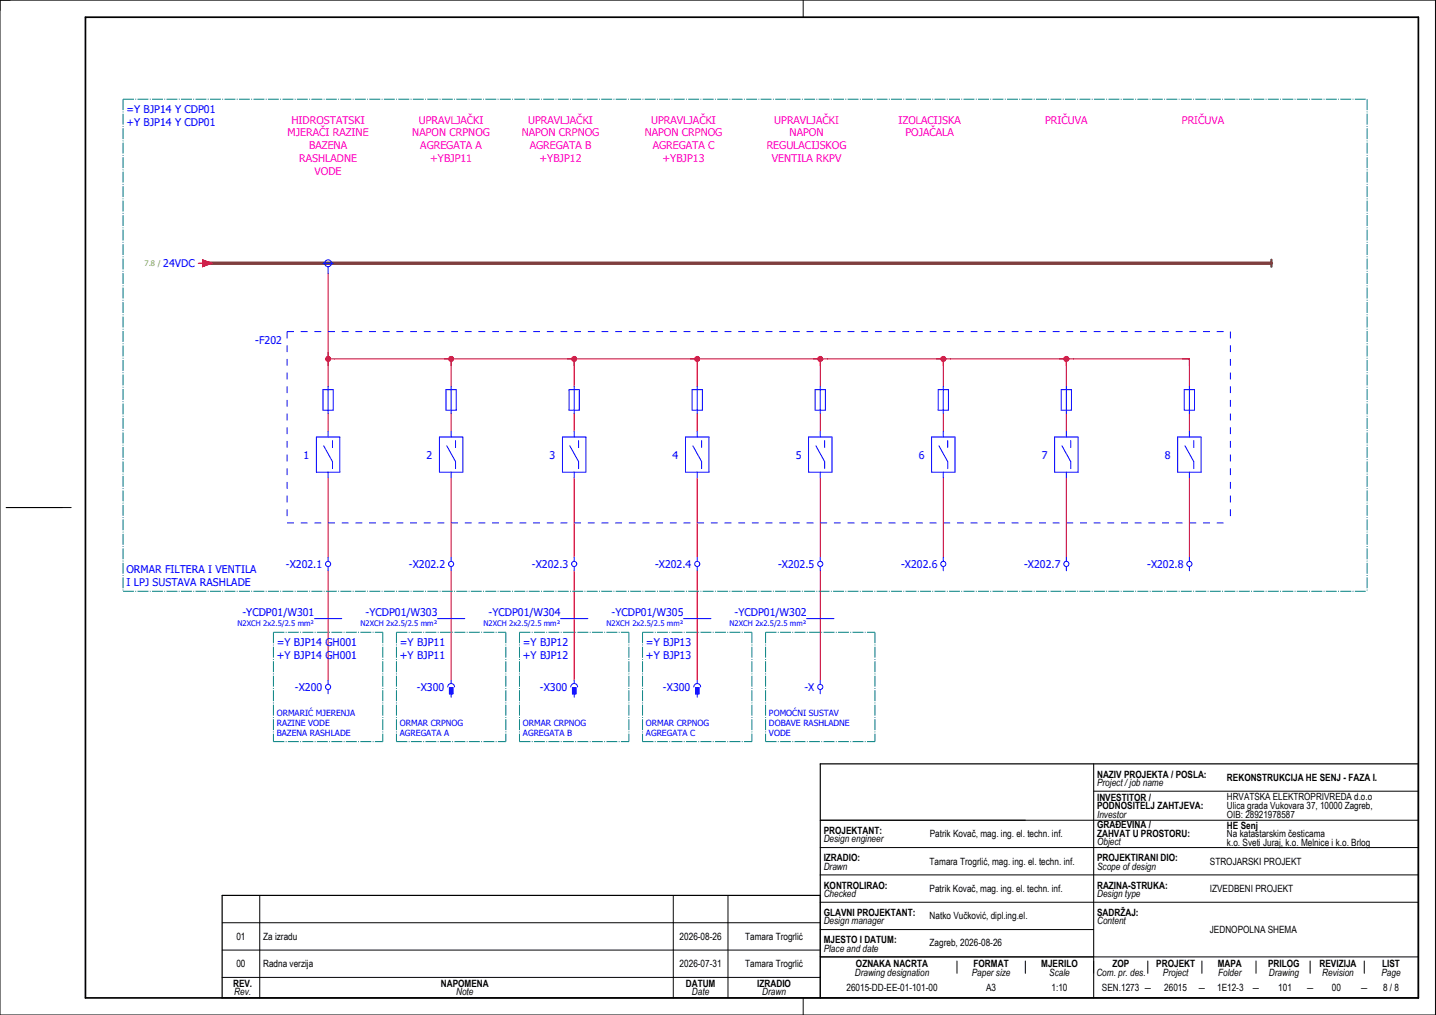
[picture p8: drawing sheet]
<svg xmlns="http://www.w3.org/2000/svg" width="420mm" height="297mm" viewBox="0 0 420 297" stroke-linecap="round" stroke-linejoin="round" font-family="sans-serif">
<g fill="none" stroke="#000" stroke-width=".29">
<path d="M0 0h420v297h-420zM235 0v5M1.8 148.5h19M320 231.5h95M320 223.5v68.5M415 223.5v68.5h-350M240 240h175M240 256h175M240 248h175M65 278h175M65 270h175M76 262v30"/>
<path d="M197 262v30M213 262v30M240 262v30M240 272h80M240 264h175M65 286h175M235 292v5M240 280h175M280 281.2v3.6M300 281.2v3.6M335.8 281.2v3.6M351.7 281.2v3.6"/>
<path d="M367.5 281.2v3.6M383.3 281.2v3.6M399.2 281.2v3.6"/>
</g>
<path d="M415 223.5h-175v68.5M240 262h-175v30" fill="none" stroke="#000" stroke-width=".35"/>
<path d="M25 5h390v287h-390z" fill="none" stroke="#000" stroke-width=".5"/>
<g fill="none" stroke="#f00" stroke-width=".29">
<path d="M96 80v33M98 105h70v8M132 105v8M170 105h34v8M206 105h34v8M242 105h34v8M278 105h34v8M314 105h34v8M96 121v5.2M96 139.9v23.1M132 121v5.2M132 139.9v23.1"/>
<path d="M168 121v5.2M168 139.9v23.1M204 121v5.2M204 139.9v23.1M240 121v5.2M240 139.9v23.1M276 121v5.2M276 139.9v23.1M312 121v5.2M312 139.9v23.1M348 121v5.2M348 139.9v23.1"/>
<path d="M96 167v32M132 167v32M168 167v32M204 167v32M240 167v32"/>
</g>
<path d="M60 77h312" fill="none" stroke="#7f3f3f" stroke-width="1"/>
<circle cx="132" cy="105" r=".88" fill="#f00"/>
<path d="M166 105h4M168 105v2" fill="none" stroke="#f00" stroke-width=".29"/>
<circle cx="168" cy="105" r=".88" fill="#f00"/>
<path d="M202 105h4M204 105v2" fill="none" stroke="#f00" stroke-width=".29"/>
<circle cx="204" cy="105" r=".88" fill="#f00"/>
<path d="M96 103v4M96 105h2" fill="none" stroke="#f00" stroke-width=".29"/>
<circle cx="96" cy="105" r=".87" fill="#f00"/>
<path d="M238 105h4M240 105v2" fill="none" stroke="#f00" stroke-width=".29"/>
<circle cx="240" cy="105" r=".87" fill="#f00"/>
<path d="M274 105h4M276 105v2" fill="none" stroke="#f00" stroke-width=".29"/>
<circle cx="276" cy="105" r=".88" fill="#f00"/>
<path d="M310 105h4M312 105v2" fill="none" stroke="#f00" stroke-width=".29"/>
<circle cx="312" cy="105" r=".88" fill="#f00"/>
<path d="M58 77h1.3M59.3 76l2.7 1-2.7 1zM346 105h2v2" fill="none" stroke="#f00" stroke-width=".29"/>
<path d="M372 76v2" fill="none" stroke="#7f3f3f" stroke-width=".7"/>
<g fill="none" stroke="#00f" stroke-width=".29">
<path d="M94.5 77h3M96 78v2M94.5 114h3v6h-3zM96 113v8M130.5 114h3v6h-3zM132 113v8M166.5 114h3v6h-3zM168 113v8M202.5 114h3v6h-3zM204 113v8M238.5 114h3v6h-3zM240 113v8"/>
<path d="M274.5 114h3v6h-3zM276 113v8M310.5 114h3v6h-3zM312 113v8M346.5 114h3v6h-3zM348 113v8M92.6 127.9h6.8v10.3h-6.8zM94.7 130.5l2.6 4.6v2.1M96 126.2v1.7M96 138.2v1.7M97.3 128.9v2.1M128.6 127.9h6.8v10.3h-6.8z"/>
<path d="M130.7 130.5l2.6 4.6v2.1M132 126.2v1.7M132 138.2v1.7M133.3 128.9v2.1M164.6 127.9h6.8v10.3h-6.8zM166.7 130.5l2.6 4.6v2.1M168 126.2v1.7M168 138.2v1.7M169.3 128.9v2.1M200.6 127.9h6.8v10.3h-6.8zM202.7 130.5l2.6 4.6v2.1M204 126.2v1.7"/>
<path d="M204 138.2v1.7M205.3 128.9v2.1M236.6 127.9h6.8v10.3h-6.8zM238.7 130.5l2.6 4.6v2.1M240 126.2v1.7M240 138.2v1.7M241.3 128.9v2.1M272.6 127.9h6.8v10.3h-6.8zM274.7 130.5l2.6 4.6v2.1M276 126.2v1.7M276 138.2v1.7M277.3 128.9v2.1"/>
<path d="M308.6 127.9h6.8v10.3h-6.8zM310.7 130.5l2.6 4.6v2.1M312 126.2v1.7M312 138.2v1.7M313.3 128.9v2.1M344.6 127.9h6.8v10.3h-6.8zM346.7 130.5l2.6 4.6v2.1M348 126.2v1.7M348 138.2v1.7M349.3 128.9v2.1M96 163v1.3M96 165.8v1.2"/>
<path d="M132 163v1.3M132 165.8v1.2M168 163v1.3M168 165.8v1.2M204 163v1.3M204 165.8v1.2M240 163v1.3M240 165.8v1.2M276 163v1.3M276 165.8v1.2M312 163v1.3M312 165.8v1.2"/>
<path d="M348 163v1.3M348 165.8v1.2M92 181h8M96 199v1.3M128 181h8M132 199v1M164 181h8M168 199v1M200 181h8M204 199v1M236 181h8M240 199v1.3"/>
<path d="M96 201.8v1.2M131 201a1 1 0 0 1 1-1 1 1 0 0 1 1 1M131.5 201.2h1v1.8h-1zM132 203v1M167 201a1 1 0 0 1 1-1 1 1 0 0 1 1 1M167.5 201.2h1v1.8h-1zM168 203v1M203 201a1 1 0 0 1 1-1 1 1 0 0 1 1 1M203.5 201.2h1v1.8h-1zM204 203v1M240 201.8v1.2"/>
<circle cx="96" cy="77" r="1"/>
<circle cx="96" cy="165" r=".75"/>
<circle cx="132" cy="165" r=".75"/>
<circle cx="168" cy="165" r=".75"/>
<circle cx="204" cy="165" r=".75"/>
<circle cx="240" cy="165" r=".75"/>
<circle cx="276" cy="165" r=".75"/>
<circle cx="312" cy="165" r=".75"/>
<circle cx="348" cy="165" r=".75"/>
<circle cx="96" cy="201" r=".75"/>
<circle cx="240" cy="201" r=".75"/>
</g>
<path d="M84 97h276M84 97v56M360 97v56M84 153h276" fill="none" stroke="#00f" stroke-width=".29" stroke-dasharray="2 2" stroke-linecap="butt"/>
<g fill="none" stroke="#007f7f" stroke-width=".29" stroke-dasharray="3.2 .4 .3 .4" stroke-linecap="butt">
<path d="M36 29h364M36 29v144M400 29v144M36 173h364M80 185h32M80 185v32M112 185v32M116 185h32M116 185v32M148 185v32M152 185h32M152 185v32"/>
<path d="M184 185v32M188 185h32M188 185v32M220 185v32M224 185h32M224 185v32M256 185v32M80 217h32M116 217h32M152 217h32M188 217h32M224 217h32"/>
</g>
<g fill="#00f" stroke="#00f" stroke-width=".29">
<path d="M131.5 201.2h1v1.8h-1z"/>
<path d="M167.5 201.2h1v1.8h-1z"/>
<path d="M203.5 201.2h1v1.8h-1z"/>
</g>
<path d="M59.3 76l2.7 1-2.7 1z" fill="#f00" stroke="#f00" stroke-width=".29"/>
<g font-size="3.1" fill="#00f">
<text x="37" y="33.1">=Y BJP14 Y CDP01</text>
<text x="37" y="36.9">+Y BJP14 Y CDP01</text>
<text x="47.8" y="78.3">24VDC</text>
<text x="74.7" y="100.6">-F202</text>
<text x="88.8" y="134.3">1</text>
<text x="124.8" y="134.3">2</text>
<text x="160.8" y="134.3">3</text>
<text x="196.8" y="134.3">4</text>
<text x="232.8" y="134.3">5</text>
<text x="268.8" y="134.3">6</text>
<text x="304.8" y="134.3">7</text>
<text x="340.8" y="134.3">8</text>
<text x="37" y="167.6">ORMAR FILTERA I VENTILA</text>
<text x="83.6" y="166.3">-X202.1</text>
<text x="119.6" y="166.3">-X202.2</text>
<text x="155.6" y="166.3">-X202.3</text>
<text x="191.6" y="166.3">-X202.4</text>
<text x="227.6" y="166.3">-X202.5</text>
<text x="263.6" y="166.3">-X202.6</text>
<text x="299.6" y="166.3">-X202.7</text>
<text x="335.6" y="166.3">-X202.8</text>
<text x="37" y="171.4">I LPJ SUSTAVA RASHLADE</text>
<text x="70.9" y="180.4">-YCDP01/W301</text>
<text x="106.9" y="180.4">-YCDP01/W303</text>
<text x="142.9" y="180.4">-YCDP01/W304</text>
<text x="178.9" y="180.4">-YCDP01/W305</text>
<text x="214.9" y="180.4">-YCDP01/W302</text>
<text x="81" y="189.1">=Y BJP14 GH001</text>
<text x="117" y="189.1">=Y BJP11</text>
<text x="153" y="189.1">=Y BJP12</text>
<text x="189" y="189.1">=Y BJP13</text>
<text x="81" y="192.9">+Y BJP14 GH001</text>
<text x="117" y="192.9">+Y BJP11</text>
<text x="153" y="192.9">+Y BJP12</text>
<text x="189" y="192.9">+Y BJP13</text>
<text x="86.3" y="202.3">-X200</text>
<text x="122" y="202.3">-X300</text>
<text x="158" y="202.3">-X300</text>
<text x="194" y="202.3">-X300</text>
<text x="235.4" y="202.3">-X</text>
</g>
<g font-size="3.1" fill="#f0f">
<text x="84.1" y="39.9">MJERAČI RAZINE</text>
<text x="85.3" y="36.1">HIDROSTATSKI</text>
<text x="120.6" y="39.9">NAPON CRPNOG</text>
<text x="122.5" y="36.1">UPRAVLJAČKI</text>
<text x="152.6" y="39.9">NAPON CRPNOG</text>
<text x="154.5" y="36.1">UPRAVLJAČKI</text>
<text x="188.6" y="39.9">NAPON CRPNOG</text>
<text x="190.5" y="36.1">UPRAVLJAČKI</text>
<text x="226.5" y="36.1">UPRAVLJAČKI</text>
<text x="231" y="39.9">NAPON</text>
<text x="262.9" y="36.1">IZOLACIJSKA</text>
<text x="264.9" y="39.9">POJAČALA</text>
<text x="305.8" y="36.1">PRIČUVA</text>
<text x="345.8" y="36.1">PRIČUVA</text>
<text x="87.5" y="47.4">RASHLADNE</text>
<text x="90.4" y="43.6">BAZENA</text>
<text x="123" y="43.6">AGREGATA A</text>
<text x="125.9" y="47.4">+YBJP11</text>
<text x="155" y="43.6">AGREGATA B</text>
<text x="157.9" y="47.4">+YBJP12</text>
<text x="191" y="43.6">AGREGATA C</text>
<text x="193.9" y="47.4">+YBJP13</text>
<text x="224.3" y="43.6">REGULACIJSKOG</text>
<text x="225.8" y="47.4">VENTILA RKPV</text>
<text x="92.1" y="51.1">VODE</text>
</g>
<g font-size="2.9">
<text x="321" y="227.5">NAZIV PROJEKTA / POSLA:</text>
<text x="321" y="230">Project / job name</text>
<text x="359" y="228.6">REKONSTRUKCIJA HE SENJ - FAZA I.</text>
<text x="321" y="234.3">INVESTITOR /</text>
<text x="321" y="236.8">PODNOSITELJ ZAHTJEVA:</text>
<text x="321" y="239.3">Investor</text>
<text x="359" y="234.2">HRVATSKA ELEKTROPRIVREDA d.o.o</text>
<text x="359" y="236.8">Ulica grada Vukovara 37, 10000 Zagreb,</text>
<text x="359" y="239.5">OIB: 28921978587</text>
<text x="241" y="244">PROJEKTANT:</text>
<text x="272" y="245">Patrik Kovač, mag. ing. el. techn. inf.</text>
<text x="321" y="242.3">GRAĐEVINA /</text>
<text x="321" y="244.8">ZAHVAT U PROSTORU:</text>
<text x="359" y="242.6">HE Senj</text>
<text x="359" y="245.1">Na katastarskim česticama</text>
<text x="241" y="246.5">Design engineer</text>
<text x="321" y="247.3">Object</text>
<text x="359" y="247.5">k.o. Sveti Juraj, k.o. Melnice i k.o. Brlog</text>
<text x="241" y="252">IZRADIO:</text>
<text x="241" y="254.5">Drawn</text>
<text x="272" y="253">Tamara Trogrlić, mag. ing. el. techn. inf.</text>
<text x="321" y="252">PROJEKTIRANI DIO:</text>
<text x="321" y="254.5">Scope of design</text>
<text x="354" y="253.1">STROJARSKI PROJEKT</text>
<text x="241" y="260">KONTROLIRAO:</text>
<text x="241" y="262.5">Checked</text>
<text x="272" y="261">Patrik Kovač, mag. ing. el. techn. inf.</text>
<text x="321" y="260">RAZINA-STRUKA:</text>
<text x="321" y="262.5">Design type</text>
<text x="354" y="261">IZVEDBENI PROJEKT</text>
<text x="241" y="268">GLAVNI PROJEKTANT:</text>
<text x="272" y="269">Natko Vučković, dipl.ing.el.</text>
<text x="321" y="268">SADRŽAJ:</text>
<text x="69.2" y="275">01</text>
<text x="77" y="275">Za izradu</text>
<text x="198.9" y="275">2026-08-26</text>
<text x="218" y="275">Tamara Trogrlić</text>
<text x="241" y="270.5">Design manager</text>
<text x="321" y="270.5">Content</text>
<text x="354" y="273.1">JEDNOPOLNA SHEMA</text>
<text x="241" y="278.5">Place and date</text>
<text x="241" y="276">MJESTO I DATUM:</text>
<text x="272" y="276.8">Zagreb, 2026-08-26</text>
<text x="69.2" y="283">00</text>
<text x="77" y="283">Radna verzija</text>
<text x="198.9" y="283">2026-07-31</text>
<text x="218" y="283">Tamara Trogrlić</text>
<text x="250.1" y="285.6">Drawing designation</text>
<text x="250.4" y="283.1">OZNAKA NACRTA</text>
<text x="284.3" y="285.6">Paper size</text>
<text x="284.9" y="283.1">FORMAT</text>
<text x="304.7" y="283.1">MJERILO</text>
<text x="307" y="285.6">Scale</text>
<text x="320.8" y="285.6">Com. pr. des.</text>
<text x="325.5" y="283.1">ZOP</text>
<text x="338.3" y="283.1">PROJEKT</text>
<text x="340.3" y="285.6">Project</text>
<text x="356.3" y="283.1">MAPA</text>
<text x="356.4" y="285.6">Folder</text>
<text x="371.1" y="283.1">PRILOG</text>
<text x="371.3" y="285.6">Drawing</text>
<text x="386.1" y="283.1">REVIZIJA</text>
<text x="386.9" y="285.6">Revision</text>
<text x="404.2" y="285.6">Page</text>
<text x="404.4" y="283.1">LIST</text>
<text x="68.2" y="288.8">REV.</text>
<text x="68.5" y="291.3">Rev.</text>
<text x="129" y="288.8">NAPOMENA</text>
<text x="133.5" y="291.3">Note</text>
<text x="200.7" y="288.8">DATUM</text>
<text x="202.5" y="291.3">Date</text>
<text x="221.6" y="288.8">IZRADIO</text>
<text x="223" y="291.3">Drawn</text>
<text x="247.7" y="290">26015-DD-EE-01-101-00</text>
<text x="288.5" y="290.1">A3</text>
<text x="307.7" y="290">1:10</text>
<text x="322.4" y="290">SEN.1273 ―</text>
<text x="340.7" y="290">26015</text>
<text x="350.5" y="290.1">―</text>
<text x="356.1" y="290">1E12-3</text>
<text x="366.3" y="290.1">―</text>
<text x="374" y="290">101</text>
<text x="382.1" y="290.1">―</text>
<text x="389.7" y="290">00</text>
<text x="398" y="290.1">―</text>
<text x="404.7" y="290.1">8 / 8</text>
</g>
<g font-size="2.5" fill="#00f">
<text x="81" y="209.5">ORMARIĆ MJERENJA</text>
<text x="225" y="209.5">POMOĆNI SUSTAV</text>
<text x="81" y="212.5">RAZINE VODE</text>
<text x="81" y="215.5">BAZENA RASHLADE</text>
<text x="117" y="212.5">ORMAR CRPNOG</text>
<text x="117" y="215.5">AGREGATA A</text>
<text x="153" y="212.5">ORMAR CRPNOG</text>
<text x="153" y="215.5">AGREGATA B</text>
<text x="189" y="212.5">ORMAR CRPNOG</text>
<text x="189" y="215.5">AGREGATA C</text>
<text x="225" y="212.5">DOBAVE RASHLADNE</text>
<text x="225" y="215.5">VODE</text>
</g>
<text font-size="2.2" fill="#7ca552" x="42.3" y="77.9">7.8 /</text>
<g font-size="2.2" fill="#00f">
<text x="69.5" y="183.3">N2XCH 2x2.5/2.5 mm²</text>
<text x="105.5" y="183.3">N2XCH 2x2.5/2.5 mm²</text>
<text x="141.5" y="183.3">N2XCH 2x2.5/2.5 mm²</text>
<text x="177.5" y="183.3">N2XCH 2x2.5/2.5 mm²</text>
<text x="213.5" y="183.3">N2XCH 2x2.5/2.5 mm²</text>
</g>
</svg>
